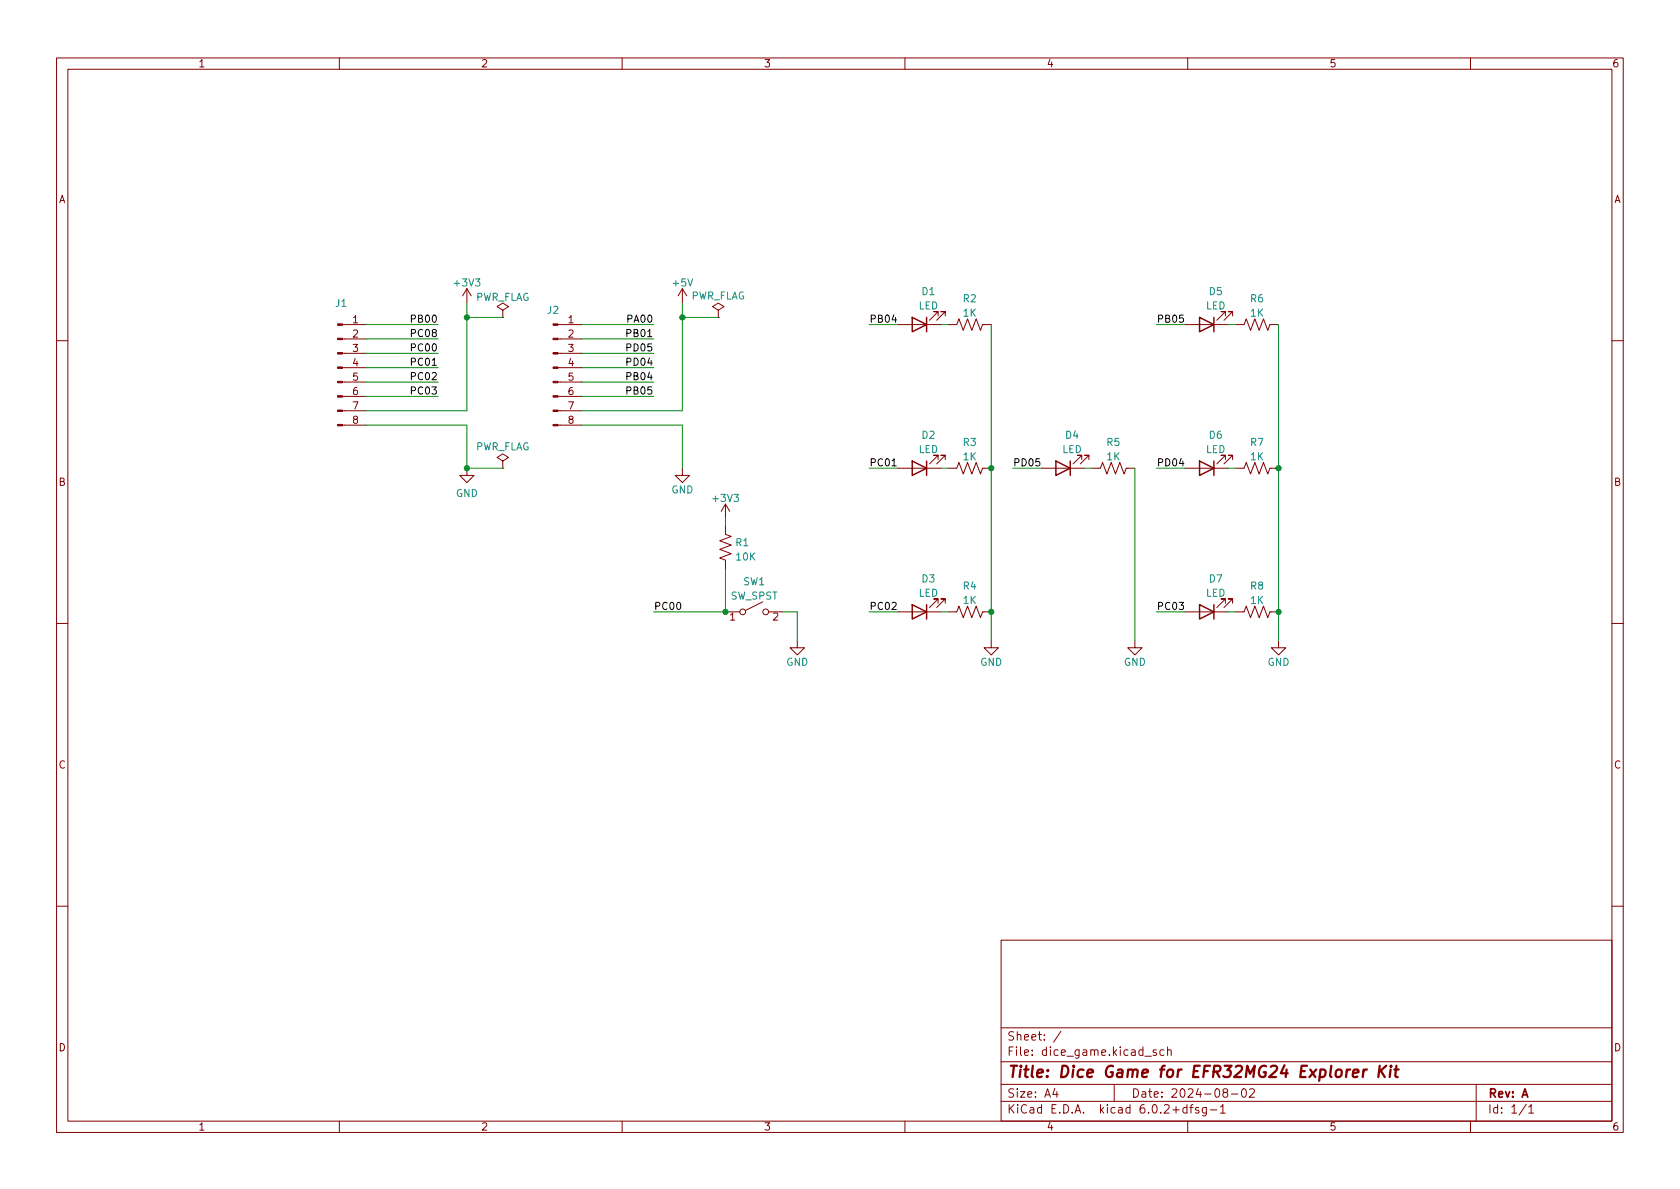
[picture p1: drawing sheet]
<svg xmlns="http://www.w3.org/2000/svg" width="297mm" height="210mm" viewBox="0 0 297 210" stroke-linecap="round" stroke-linejoin="round" font-family="sans-serif">
<g fill="none" stroke="#840000" stroke-width=".18">
<path d="M10 10.2h277v190.1h-277zM12 12.2h273v186.1h-273zM60 10.2v2M110 10.2v2M160 10.2v2M210 10.2v2M260 10.2v2M60.6 59.9h4.2M60.6 57.4h4.2M82.5 51l-.7 1.3M82.5 51v2.6M82.5 51l.8 1.3"/>
<path d="M88.9 54.9l1-.7-1-.6-1 .6 1 .7v1.2M88.9 56.1h.1M98.7 59.9h4.2M98.7 57.4h4.2M120.6 51l-.7 1.3M120.6 51v2.6M120.6 51l.8 1.3M127 54.9l1-.7-1-.6-1 .6 1 .7v1.2M127 56.1h.1M158.7 57.4h7.7M165.9 55.9v-.8h-.8h.8l-1.6 1.5M167.1 55.9v-.8h-.7h.7l-1.5 1.5"/>
<path d="M167.6 57.4h1.6l.3-1 .8 2 .8-2 .7 2 .8-2 .8 2 .3-1h1.6M209.5 57.4h7.7M216.7 55.9v-.8h-.8h.8l-1.6 1.5M217.9 55.9v-.8h-.7h.7l-1.5 1.5M218.4 57.4h1.6l.3-1 .8 2 .8-2 .7 2 .8-2 .8 2 .3-1h1.6M10 60.2h2M60.6 75.2h4.2M60.6 72.6h4.2M60.6 70.1h4.2M60.6 67.6h4.2M60.6 65h4.2M60.6 62.5h4.2"/>
<path d="M98.7 75.2h4.2M98.7 72.6h4.2M98.7 70.1h4.2M98.7 67.6h4.2M98.7 65h4.2M98.7 62.5h4.2M285 60.2h2M82.5 82.8v1.3h1.3l-1.3 1.2-1.2-1.2h1.2M88.9 81.5l1-.6-1-.6-1 .6 1 .6v1.3M88.9 82.8h.1M120.6 82.8v1.3h1.3l-1.3 1.2-1.2-1.2h1.2M128.3 93v1.5l1 .4-2 .7 2 .8-2 .7 2 .8-2 .8 1 .4v1.5"/>
<path d="M128.3 89.1v2.6M128.3 89.1l-.8 1.3M128.3 89.1l.7 1.3M158.7 82.8h7.7M165.9 81.3v-.8h-.8h.8l-1.6 1.5M167.1 81.3v-.8h-.7h.7l-1.5 1.5M167.6 82.8h1.6l.3-1 .8 2 .8-2 .7 2 .8-2 .8 2 .3-1h1.6M184.1 82.8h7.7M191.3 81.3v-.8h-.8h.8l-1.6 1.5M192.5 81.3v-.8h-.7h.7l-1.5 1.5M193 82.8h1.6l.3-1 .8 2 .8-2 .7 2 .8-2 .8 2 .3-1h1.6M209.5 82.8h7.7"/>
<path d="M216.7 81.3v-.8h-.8h.8l-1.6 1.5M217.9 81.3v-.8h-.7h.7l-1.5 1.5M218.4 82.8h1.6l.3-1 .8 2 .8-2 .7 2 .8-2 .8 2 .3-1h1.6M10 110.2h2M128.3 108.2h2.5M134.9 106.4l-3.1 1.5M135.9 108.2h2.5M141 113.3v1.2h1.2l-1.2 1.3-1.3-1.3h1.3M158.7 108.2h7.7M165.9 106.7v-.8h-.8h.8l-1.6 1.5M167.1 106.7v-.8h-.7h.7l-1.5 1.5M167.6 108.2h1.6l.3-1 .8 2 .8-2 .7 2 .8-2 .8 2 .3-1h1.6"/>
<path d="M175.3 113.3v1.2h1.2l-1.2 1.3-1.3-1.3h1.3M200.7 113.3v1.2h1.2l-1.2 1.3-1.3-1.3h1.3M209.5 108.2h7.7M216.7 106.7v-.8h-.8h.8l-1.6 1.5M217.9 106.7v-.8h-.7h.7l-1.5 1.5M218.4 108.2h1.6l.3-1 .8 2 .8-2 .7 2 .8-2 .8 2 .3-1h1.6M226.1 113.3v1.2h1.2l-1.2 1.3-1.3-1.3h1.3M285 110.2h2M10 160.2h2M177 166.3h108v32h-108zM285 160.2h2M60 198.3v2"/>
<path d="M110 198.3v2M160 198.3v2M177 194.8h108M177 191.8h108M177 187.8h108M177 181.8h108M186.5 192.5l-.4 1h1M186.9 193v1M187.6 182.4l-1.3 1.9M197 191.8v3M202.4 186.8h1.2M204.4 185.7l-.3-.1-.2 .2v.3l.5 .1v.4h-.5"/>
<path d="M205.8 185.7l-.4-.1-.3 .3v.4l.1 .3h.6M206.4 185.8l.2-.2 .4 .1 .1 .9M206.4 185.1v1.5M209.9 195.9l-.5-.1-.3 .3v.4l.2 .3h.6M209.9 195.3v1.5M210 198.3v2M210.4 195.8h.5M210.9 195.3l-.3 .2v1.3M211.9 195.9l-.3-.1-.2 .2v.3l.5 .1v.4h-.5M213.3 195.8v1.2l-.3 .3h-.4M213.3 195.9l-.4-.1-.3 .3v.4l.1 .3h.6M214 196.3h1.1"/>
<path d="M215.8 195.8l.4-.5v1.5M215.8 196.8h.8M216.5 193.2l-.3-.3 .1-.2 .2-.2 .4 .1 .2 .2-.1 .2-.6 .2-.2 .3 .1 .4 .2 .1h.4l.2-.3-.1-.4-.2-.1M217.7 193.5h1.2M219.7 192.6l.2-.1a.81 .81 0 0 1 .5 .7 .81 .81 0 0 1-.3 .8h-.1a.81 .81 0 0 1-.6-.6 .81 .81 0 0 1 .3-.8zM220.9 192.7l.6-.2 .2 .2 .1 .3-.9 1h.9M260 198.3v2M261 191.8v6.5M269.9 195.3l-1.3 1.9M270.3 195.8l.4-.5v1.5M270.3 196.8h.9"/>
<circle cx="131.3" cy="108.2" r=".51"/>
<circle cx="135.4" cy="108.2" r=".51"/>
</g>
<path d="M239.2 189.8l1-.2-.1-.4-.1-.1-.6 .1-.2 1 .2 .3 .6-.1M241.1 189.1l-.2 1.4M241.7 189.1l-.4 .1-.2 .3M244 188.5l-.3 2M244.1 189.3l.7 1.2M245.1 188.5l-1.3 1.1M245.9 189.1l-.2 1.4M246 188.5l-.2 .1 .1 .1 .1-.1v-.1l-.1 .2M246.5 189.1h.8M246.9 188.5l-.2 1.7 .1 .2 .3 .1" fill="none" stroke="#840000" stroke-width=".4"/>
<g fill="#840000" stroke="#840000" stroke-width=".18">
<path d="M59.7 75.1h.9v.2h-.9z"/>
<path d="M59.7 72.5h.9v.3h-.9z"/>
<path d="M59.7 70h.9v.2h-.9z"/>
<path d="M59.7 67.4h.9v.3h-.9z"/>
<path d="M59.7 64.9h.9v.2h-.9z"/>
<path d="M59.7 62.4h.9v.2h-.9z"/>
<path d="M59.7 59.8h.9v.3h-.9z"/>
<path d="M59.7 57.3h.9v.2h-.9z"/>
<path d="M97.8 75.1h.9v.2h-.9z"/>
<path d="M97.8 72.5h.9v.3h-.9z"/>
<path d="M97.8 70h.9v.2h-.9z"/>
<path d="M97.8 67.4h.9v.3h-.9z"/>
<path d="M97.8 64.9h.9v.2h-.9z"/>
<path d="M97.8 62.4h.9v.2h-.9z"/>
<path d="M97.8 59.8h.9v.3h-.9z"/>
<path d="M97.8 57.3h.9v.2h-.9z"/>
</g>
<g fill="none" stroke="#840000" stroke-width=".25">
<path d="M161.3 56.1l2.5 1.3-2.5 1.3zM163.8 56.1v2.6M212.1 56.1l2.5 1.3-2.5 1.3zM214.6 56.1v2.6M161.3 81.5l2.5 1.3-2.5 1.3zM163.8 81.5v2.6M186.7 81.5l2.5 1.3-2.5 1.3zM189.2 81.5v2.6M212.1 81.5l2.5 1.3-2.5 1.3zM214.6 81.5v2.6M161.3 106.9l2.5 1.3-2.5 1.3zM163.8 106.9v2.6"/>
<path d="M212.1 106.9l2.5 1.3-2.5 1.3zM214.6 106.9v2.6"/>
</g>
<path d="M157.7 82.4h.8" fill="none" stroke="#000" stroke-width=".18"/>
<g fill="none" stroke="#008400" stroke-width=".18">
<path d="M64.8 57.4h12.7M64.8 59.9h12.7M82.5 56.1h6.4M82.5 53.6v19h-17.7M102.9 57.4h12.7M102.9 59.9h12.7M120.6 56.1h6.4M120.6 53.6v19h-17.7M153.7 57.4h5M166.4 57.4h1.2M175.3 57.4v55.9M204.5 57.4h5"/>
<path d="M217.2 57.4h1.2M226.1 57.4v55.9M64.8 62.5h12.7M64.8 75.2h17.7v7.6h6.4M64.8 70.1h12.7M64.8 65h12.7M64.8 67.6h12.7M102.9 62.5h12.7M102.9 75.2h17.7v7.6M102.9 70.1h12.7M102.9 65h12.7M102.9 67.6h12.7"/>
<path d="M128.3 91.7v1.3M153.7 82.8h5M166.4 82.8h1.2M179.1 82.8h5M191.8 82.8h1.2M200.7 82.8v30.5M204.5 82.8h5M217.2 82.8h1.2M128.3 100.6v7.6h-12.7M138.4 108.2h2.6v5.1M153.7 108.2h5M166.4 108.2h1.2"/>
<path d="M204.5 108.2h5M217.2 108.2h1.2"/>
</g>
<g fill="#008400" stroke="#008400" stroke-width=".18">
<circle cx="82.5" cy="82.8" r=".46"/>
<circle cx="82.5" cy="56.1" r=".46"/>
<circle cx="226.1" cy="82.8" r=".46"/>
<circle cx="226.1" cy="108.2" r=".46"/>
<circle cx="120.6" cy="56.1" r=".46"/>
<circle cx="128.3" cy="108.2" r=".46"/>
<circle cx="175.3" cy="82.8" r=".46"/>
<circle cx="175.3" cy="108.2" r=".46"/>
</g>
<text font-size="2.8" fill="#840000" x="178" y="190.6">Title: Dice Game for EFR32MG24 Explorer Kit</text>
<g font-size="2.1" fill="#840000">
<text x="178" y="184">Sheet: /</text>
<text x="178" y="186.7">File: dice_game.kicad_sch</text>
<text x="178" y="196.9">KiCad E.D.A. kicad 6.0.2+dfsg-1</text>
<text x="178" y="194.1">Size: A4</text>
<text x="200" y="194.1">Date: 2024-08-02</text>
<text x="263" y="194.1">Rev: A</text>
<text x="263" y="196.9">Id: 1/1</text>
</g>
<g font-size="1.8" fill="#840000">
<text x="35" y="11.9">1</text>
<text x="85" y="11.9">2</text>
<text x="135" y="11.9">3</text>
<text x="185" y="11.9">4</text>
<text x="235" y="11.9">5</text>
<text x="285" y="11.9">6</text>
<text x="10.3" y="35.9">A</text>
<text x="285.3" y="35.9">A</text>
<text x="62.4" y="57.1">1</text>
<text x="62.4" y="59.7">2</text>
<text x="100.5" y="57.1">1</text>
<text x="100.5" y="59.7">2</text>
<text x="62.4" y="62.2">3</text>
<text x="62.4" y="64.8">4</text>
<text x="100.5" y="62.2">3</text>
<text x="100.5" y="64.8">4</text>
<text x="62.4" y="67.3">5</text>
<text x="62.4" y="69.8">6</text>
<text x="100.5" y="67.3">5</text>
<text x="100.5" y="69.8">6</text>
<text x="62.4" y="72.4">7</text>
<text x="62.4" y="74.9">8</text>
<text x="100.5" y="72.4">7</text>
<text x="100.5" y="74.9">8</text>
<text x="10.3" y="85.9">B</text>
<text x="285.3" y="85.9">B</text>
<text x="129" y="109.7">1</text>
<text x="136.7" y="109.7">2</text>
<text x="10.3" y="135.9">C</text>
<text x="285.3" y="135.9">C</text>
<text x="10.3" y="185.9">D</text>
<text x="285.3" y="185.9">D</text>
<text x="35" y="199.9">1</text>
<text x="85" y="199.9">2</text>
<text x="135" y="199.9">3</text>
<text x="185" y="199.9">4</text>
<text x="235" y="199.9">5</text>
<text x="285" y="199.9">6</text>
</g>
<g font-size="1.8" fill="#008484">
<text x="80.5" y="50.6">+3V3</text>
<text x="83.9" y="53.2">PWR_FLAG</text>
<text x="119.1" y="50.6">+5V</text>
<text x="122" y="53">PWR_FLAG</text>
<text x="163" y="52.2">D1</text>
<text x="170.3" y="53.4">R2</text>
<text x="213.8" y="52.2">D5</text>
<text x="221.1" y="53.4">R6</text>
<text x="59.3" y="54.3">J1</text>
<text x="96.8" y="55.5">J2</text>
<text x="162.4" y="54.7">LED</text>
<text x="170.3" y="56">1K</text>
<text x="213.2" y="54.7">LED</text>
<text x="221.1" y="56">1K</text>
<text x="163" y="77.6">D2</text>
<text x="188.4" y="77.6">D4</text>
<text x="213.8" y="77.6">D6</text>
<text x="83.9" y="79.6">PWR_FLAG</text>
<text x="162.4" y="80.1">LED</text>
<text x="170.3" y="78.8">R3</text>
<text x="170.3" y="81.4">1K</text>
<text x="187.8" y="80.1">LED</text>
<text x="195.7" y="78.8">R5</text>
<text x="195.7" y="81.4">1K</text>
<text x="213.2" y="80.1">LED</text>
<text x="221.1" y="78.8">R7</text>
<text x="221.1" y="81.4">1K</text>
<text x="80.6" y="87.9">GND</text>
<text x="118.7" y="87.2">GND</text>
<text x="126.2" y="88.7">+3V3</text>
<text x="130.1" y="96.6">R1</text>
<text x="130.2" y="99.1">10K</text>
<text x="129.1" y="106">SW_SPST</text>
<text x="131.4" y="103.5">SW1</text>
<text x="162.4" y="105.5">LED</text>
<text x="163" y="103">D3</text>
<text x="170.3" y="104.2">R4</text>
<text x="170.3" y="106.8">1K</text>
<text x="213.2" y="105.5">LED</text>
<text x="213.8" y="103">D7</text>
<text x="221.1" y="104.2">R8</text>
<text x="221.1" y="106.8">1K</text>
<text x="139" y="117.7">GND</text>
<text x="173.3" y="117.7">GND</text>
<text x="198.7" y="117.7">GND</text>
<text x="224.1" y="117.7">GND</text>
</g>
<g font-size="1.8">
<text x="73" y="57">PB00</text>
<text x="73" y="59.6">PC08</text>
<text x="111.1" y="57">PA00</text>
<text x="111.1" y="59.6">PB01</text>
<text x="153.7" y="57">PB04</text>
<text x="204.5" y="57">PB05</text>
<text x="73" y="64.7">PC01</text>
<text x="73" y="62.1">PC00</text>
<text x="111.1" y="64.7">PD04</text>
<text x="111.1" y="62.1">PD05</text>
<text x="73" y="67.2">PC02</text>
<text x="73" y="69.7">PC03</text>
<text x="111.1" y="67.2">PB04</text>
<text x="111.1" y="69.7">PB05</text>
<text x="153.7" y="82.4">PC01</text>
<text x="179.1" y="82.4">PD05</text>
<text x="204.5" y="82.4">PD04</text>
<text x="115.6" y="107.8">PC00</text>
<text x="153.7" y="107.8">PC02</text>
<text x="204.5" y="107.8">PC03</text>
</g>
</svg>
